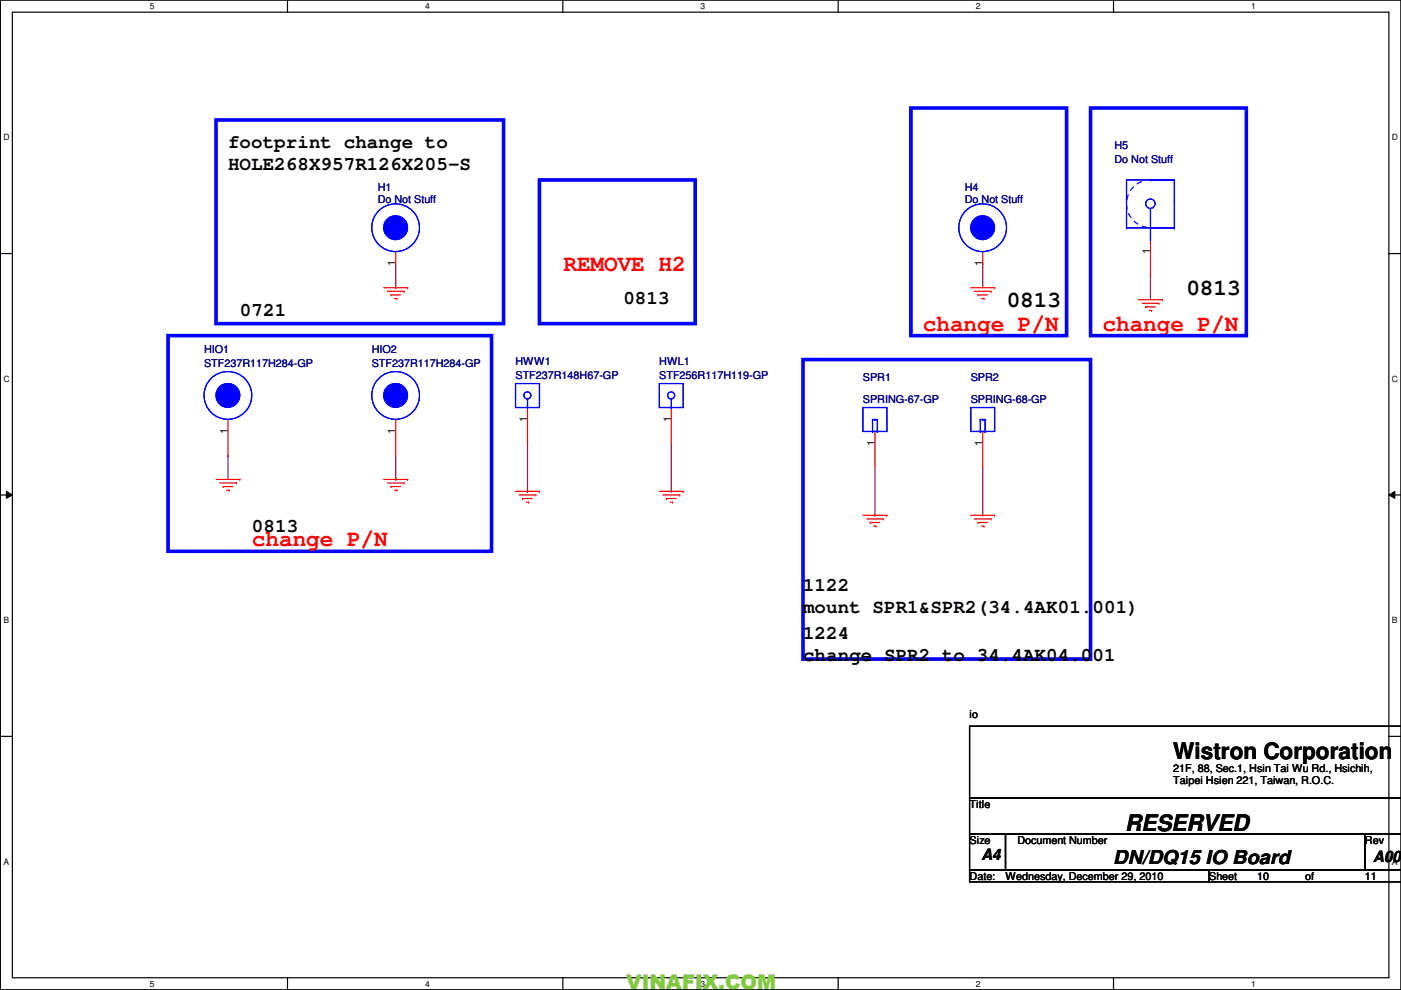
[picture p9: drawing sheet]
<svg xmlns="http://www.w3.org/2000/svg" width="297mm" height="210mm" viewBox="0 0 297 210" stroke-linecap="round" stroke-linejoin="round" font-family="sans-serif">
<path d="M.1 0h296.9v209.8h-296.9zM2.6 2.6h291.9v204.7h-291.9z" fill="none" stroke="#000" stroke-width=".25"/>
<g fill="#fff">
<path d="M31.8 .3h1v2h-1z"/>
<path d="M31.8 207.6h1v1.9h-1z"/>
</g>
<path d="M61 0v2.6M61 207.3v2.5" fill="none" stroke="#000" stroke-width=".25"/>
<g fill="#fff">
<path d="M90.1 .3h1v2h-1z"/>
<path d="M90.1 207.6h1v1.9h-1z"/>
</g>
<path d="M119.3 0v2.6M119.3 207.3v2.5" fill="none" stroke="#000" stroke-width=".25"/>
<g fill="#fff">
<path d="M148.5 .3h1v2h-1z"/>
<path d="M148.5 207.6h1v1.9h-1z"/>
</g>
<path d="M177.7 0v2.6M177.7 207.3v2.5" fill="none" stroke="#000" stroke-width=".25"/>
<g fill="#fff">
<path d="M206.9 .3h1v2h-1z"/>
<path d="M206.9 207.6h1v1.9h-1z"/>
</g>
<path d="M236.1 0v2.6M236.1 207.3v2.5" fill="none" stroke="#000" stroke-width=".25"/>
<g fill="#fff">
<path d="M265.3 .3h.9v2h-.9z"/>
<path d="M265.3 207.6h.9v1.9h-.9z"/>
<path d="M.7 28.2h1.3v1.9h-1.3z"/>
<path d="M295.1 28.2h1.3v1.9h-1.3z"/>
<path d="M.7 79.3h1.3v2h-1.3z"/>
<path d="M295.1 79.3h1.3v2h-1.3z"/>
</g>
<path d="M.1 53.8h2.5M294.5 53.8h2.5" fill="none" stroke="#000" stroke-width=".25"/>
<g fill="#fff">
<path d="M.7 130.5h1.2v2h-1.2z"/>
<path d="M295.1 130.5h1.2v2h-1.2z"/>
</g>
<path d="M.1 104.9h2.5M294.5 104.9h2.5" fill="none" stroke="#000" stroke-width=".25"/>
<path d="M1.4 104.2l1.2 .7-1.2 .8zM294.5 104.9l1.2-.7v1.5z" fill="#000"/>
<path d="M1.4 104.2l1.2 .7-1.2 .8zM294.5 104.9l1.2-.7v1.5z" fill="none" stroke="#000" stroke-width=".21"/>
<g fill="#fff">
<path d="M.7 181.7h1.2v2h-1.2z"/>
<path d="M295.1 181.7h1.2v2h-1.2z"/>
</g>
<path d="M.1 156.1h2.5M294.5 156.1h2.5M297.1 154h-91.5v15.2h91.5h-91.5v7.6h91.5h-7.7v7.6h7.7h-40.7v2.6h40.7M205.6 176.8h7.6v7.6h-7.6zM213.2 176.8h76.2v7.6h-76.2zM205.6 184.4h50.8v2.6h-50.8z" fill="none" stroke="#000" stroke-width=".25"/>
<g fill="none" stroke="#800040" stroke-width=".25">
<path d="M83.9 55.9v5.1M208.4 55.9h.1M208.4 55.9v5.1M243.9 58.5h.1M243.9 58.5v5M83.9 61h.1M48.3 96.6h.1M48.3 96.6v5M83.9 96.6v5M111.8 94v10.2M142.3 94v10.2M185.5 99.1v10.2"/>
<path d="M208.4 99.1v10.2M83.9 101.6h.1M111.8 104.2h.1M142.3 104.2h.1M185.5 109.3h.1M208.4 109.3h.1"/>
</g>
<g fill="none" stroke="#f00" stroke-width=".25">
<path d="M81.4 61h5M82.1 61.8h3.6M82.9 62.5h.1M82.9 62.5h2M83.6 63.3h.6M84.2 63.3h.1M85.7 61.8h.1M86.4 61h.1M205.8 61h5.1M206.6 61.8h3.5M207.3 62.5h.1M207.3 62.5h2.1"/>
<path d="M208.1 63.3h.5M208.6 63.3h.1M210.1 61.8h.1M210.9 61h.1M241.4 63.5h5.1M242.1 64.3h3.6M242.9 65.1h.1M242.9 65.1h2M243.7 65.8h.5M244.2 65.8h.1M245.7 64.3h.1M246.5 63.5h.1"/>
<path d="M48.3 88.9v7.7M111.8 86.4v7.6M142.3 86.4v7.6M185.5 91.5v7.6M208.4 91.5v7.6M45.8 101.6h5.1M46.6 102.4h3.5M47.3 103.2h.1M47.3 103.2h2.1M48.1 103.9h.5M48.6 103.9h.1M50.1 102.4h.1"/>
<path d="M50.9 101.6h.1M81.4 101.6h5M82.1 102.4h3.6M82.9 103.2h.1M82.9 103.2h2M83.6 103.9h.6M84.2 103.9h.1M85.7 102.4h.1M86.4 101.6h.1M109.3 104.2h5.1M110.1 104.9h3.5M110.8 105.7h.1"/>
<path d="M110.8 105.7h2.1M111.6 106.5h.5M112.1 106.5h.1M113.6 104.9h.1M114.4 104.2h.1M139.8 104.2h5.1M140.5 104.9h3.6M141.3 105.7h.1M141.3 105.7h2M142.1 106.5h.5M142.6 106.5h.1M144.1 104.9h.1"/>
<path d="M144.9 104.2h.1M183 109.3h5M183.7 110h3.6M184.5 110.8h.1M184.5 110.8h2M185.2 111.5h.6M185.8 111.5h.1M187.3 110h.1M188 109.3h.1M205.8 109.3h5.1M206.6 110h3.5M207.3 110.8h.1"/>
<path d="M207.3 110.8h2.1M208.1 111.5h.5M208.6 111.5h.1M210.1 110h.1M210.9 109.3h.1"/>
</g>
<path d="M45.8 25.4h61v43.2h-61zM114.4 38.1h33v30.5h-33zM193.1 22.9h33v48.3h-33zM231.2 22.9h33v48.3h-33zM35.6 71.2h68.6v45.7h-68.6zM170.3 76.2h60.9v63.5h-60.9z" fill="none" stroke="#00f" stroke-width=".76"/>
<g fill="none" stroke="#00f" stroke-width=".25">
<path d="M109.3 81.3h5.1v5.1h-5.1zM111.8 86.4h.1M111.8 84.6v1.8M139.8 81.3h5.1v5.1h-5.1zM142.3 86.4h.1M142.3 84.6v1.8M183 86.4h5v5.1h-5zM185 88.9h.1M185 91.5h.1M185 88.9h1M185 91.5h1M185 88.9v2.6"/>
<path d="M185.5 88.9h.1M186 91.5h.1M186 88.9h.1M186 88.9v2.6M205.8 86.4h5.1v5.1h-5.1zM207.9 88.9h.1M207.9 91.5h.1M207.9 88.9h1M207.9 88.9v2.6M207.9 91.5h1M208.4 88.9h.1M208.9 91.5h.1"/>
<path d="M208.9 88.9h.1M208.9 88.9v2.6"/>
<circle cx="111.8" cy="83.8" r=".75"/>
<circle cx="142.3" cy="83.8" r=".75"/>
</g>
<circle cx="48.3" cy="83.8" r="2.52" fill="#00f"/>
<g fill="none" stroke="#00f" stroke-width=".25">
<circle cx="48.3" cy="83.8" r="5.1"/>
<circle cx="48.3" cy="83.8" r="2.52"/>
</g>
<circle cx="48.3" cy="83.8" r="2.52" fill="#00f"/>
<g fill="none" stroke="#00f" stroke-width=".25">
<circle cx="48.3" cy="83.8" r="5.1"/>
<circle cx="48.3" cy="83.8" r="2.52"/>
</g>
<path d="M83.9 88.9v7.7" fill="none" stroke="#f00" stroke-width=".25"/>
<circle cx="83.9" cy="83.8" r="2.52" fill="#00f"/>
<g fill="none" stroke="#00f" stroke-width=".25">
<circle cx="83.9" cy="83.8" r="5.1"/>
<circle cx="83.9" cy="83.8" r="2.52"/>
</g>
<circle cx="83.9" cy="83.8" r="2.52" fill="#00f"/>
<g fill="none" stroke="#00f" stroke-width=".25">
<circle cx="83.9" cy="83.8" r="5.1"/>
<circle cx="83.9" cy="83.8" r="2.52"/>
</g>
<path d="M208.4 53.4v2.5" fill="none" stroke="#f00" stroke-width=".25"/>
<circle cx="208.3" cy="48.3" r="2.52" fill="#00f"/>
<g fill="none" stroke="#00f" stroke-width=".25">
<circle cx="208.3" cy="48.3" r="5.1"/>
<circle cx="208.3" cy="48.3" r="2.52"/>
</g>
<circle cx="208.3" cy="48.3" r="2.52" fill="#00f"/>
<g fill="none" stroke="#00f" stroke-width=".25">
<circle cx="208.3" cy="48.3" r="5.1"/>
<circle cx="208.3" cy="48.3" r="2.52"/>
</g>
<path d="M83.9 53.4v2.5" fill="none" stroke="#f00" stroke-width=".25"/>
<circle cx="83.9" cy="48.3" r="2.52" fill="#00f"/>
<g fill="none" stroke="#00f" stroke-width=".25">
<circle cx="83.9" cy="48.3" r="5.1"/>
<circle cx="83.9" cy="48.3" r="2.52"/>
</g>
<circle cx="83.9" cy="48.3" r="2.52" fill="#00f"/>
<g fill="none" stroke="#00f" stroke-width=".25">
<path d="M243.9 38.1h.1M249 38.1h.1M249 38.1h-10.2v10.2M249 38.1v10.2M238.8 48.3h.1M238.8 48.3h10.2M243.9 50.8h.1M243.9 44.2v6.6M249 48.3h.1"/>
<circle cx="83.9" cy="48.3" r="5.1"/>
<circle cx="83.9" cy="48.3" r="2.52"/>
<circle cx="243.9" cy="43.2" r="1"/>
</g>
<path d="M243.9 50.8v7.7" fill="none" stroke="#f00" stroke-width=".25"/>
<path d="M243.9 38.1a5.1 5.1 0 0 0-5.1 5.1 5.1 5.1 0 0 0 5.1 5.1M249 38.1v10.2M249 48.3h.1" fill="none" stroke="#fff" stroke-width=".21" stroke-dasharray="1 1 1 1 1 1 1 1"/>
<path d="M243.9 38.1a5.1 5.1 0 0 0-5.1 5.1 5.1 5.1 0 0 0 5.1 5.1M249 38.1v10.2M249 48.3h.1" fill="none" stroke="#00f" stroke-width=".21" stroke-dasharray="1 1 1 1 1 1 1 1"/>
<g font-size="4.8" fill="#f00">
<text x="119.5" y="57.4">REMOVE H2</text>
<text x="195.7" y="70.1">change P/N</text>
<text x="233.8" y="70.1">change P/N</text>
<text x="53.4" y="115.9">change P/N</text>
</g>
<g font-size="4.8">
<text x="213.4" y="65.1">0813</text>
<text x="251.5" y="62.5">0813</text>
<text x="248.7" y="161">Wistron Corporation</text>
<text x="238.6" y="176.2">RESERVED</text>
</g>
<text font-size="4.2" fill="#7fcb3a" x="132.8" y="209.7">VINAFIX.COM</text>
<g font-size="4.1">
<text x="48.3" y="31.4">footprint change to</text>
<text x="48.3" y="36.1">HOLE268X957R126X205-S</text>
<text x="132.2" y="64.4">0813</text>
<text x="50.9" y="67">0721</text>
<text x="53.4" y="112.7">0813</text>
<text x="170.3" y="125.4">1122</text>
<text x="170.3" y="130">mount SPR1&amp;SPR2(34.4AK01.001)</text>
<text x="170.3" y="135.6">1224</text>
<text x="170.3" y="140.2">change SPR2 to 34.4AK04.001</text>
<text x="236" y="183.1">DN/DQ15 IO Board</text>
</g>
<g font-size="3.3">
<text x="208.1" y="182.4">A4</text>
<text x="291.2" y="182.7">A00</text>
</g>
<g font-size="2.3" fill="#000080">
<text x="236.3" y="31.6">H5</text>
<text x="236.3" y="34.6">Do Not Stuff</text>
<text x="80.1" y="40.5">H1</text>
<text x="204.6" y="40.5">H4</text>
<text x="80.1" y="43">Do Not Stuff</text>
<text x="204.6" y="43">Do Not Stuff</text>
<text x="43.3" y="74.8">HIO1</text>
<text x="43.3" y="77.8">STF237R117H284-GP</text>
<text x="78.8" y="74.8">HIO2</text>
<text x="78.8" y="77.8">STF237R117H284-GP</text>
<text x="109.3" y="77.3">HWW1</text>
<text x="139.8" y="77.3">HWL1</text>
<text x="109.3" y="80.3">STF237R148H67-GP</text>
<text x="139.8" y="80.3">STF256R117H119-GP</text>
<text x="183" y="80.9">SPR1</text>
<text x="205.8" y="80.9">SPR2</text>
<text x="183" y="85.4">SPRING-67-GP</text>
<text x="205.8" y="85.4">SPRING-68-GP</text>
</g>
<g font-size="2.3">
<text x="243.9" y="53.9" transform="rotate(-90 243.9 53.9)">1</text>
<text x="83.9" y="56.4" transform="rotate(-90 83.9 56.4)">1</text>
<text x="208.3" y="56.4" transform="rotate(-90 208.3 56.4)">1</text>
<text x="111.8" y="89.5" transform="rotate(-90 111.8 89.5)">1</text>
<text x="142.3" y="89.5" transform="rotate(-90 142.3 89.5)">1</text>
<text x="48.3" y="92" transform="rotate(-90 48.3 92)">1</text>
<text x="83.9" y="92" transform="rotate(-90 83.9 92)">1</text>
<text x="185.5" y="94.5" transform="rotate(-90 185.5 94.5)">1</text>
<text x="208.3" y="94.5" transform="rotate(-90 208.3 94.5)">1</text>
<text x="205.6" y="152.2">io</text>
<text x="248.7" y="163.7">21F, 88, Sec.1, Hsin Tai Wu Rd., Hsichih,</text>
<text x="248.7" y="166.3">Taipei Hsien 221, Taiwan, R.O.C.</text>
<text x="205.6" y="171.3">Title</text>
<text x="205.6" y="178.9">Size</text>
<text x="215.7" y="178.9">Document Number</text>
<text x="289.4" y="178.9">Rev</text>
<text x="205.6" y="186.5">Date:</text>
<text x="213.2" y="186.5">Wednesday, December 29, 2010</text>
<text x="256.4" y="186.5">Sheet</text>
<text x="266.5" y="186.5">10</text>
<text x="276.7" y="186.5">of</text>
<text x="289.4" y="186.5">11</text>
</g>
<g font-size="1.8">
<text x="31.8" y="1.9">5</text>
<text x="90.1" y="1.9">4</text>
<text x="148.5" y="1.9">3</text>
<text x="206.9" y="1.9">2</text>
<text x="265.3" y="1.9">1</text>
<text x=".7" y="29.8">D</text>
<text x="295.1" y="29.8">D</text>
<text x=".7" y="80.9">C</text>
<text x="295.1" y="80.9">C</text>
<text x=".7" y="132.1">B</text>
<text x="295.1" y="132.1">B</text>
<text x=".7" y="183.3">A</text>
<text x="295.1" y="183.3">A</text>
<text x="31.8" y="209.2">5</text>
<text x="90.1" y="209.2">4</text>
<text x="148.5" y="209.2">3</text>
<text x="206.9" y="209.2">2</text>
<text x="265.3" y="209.2">1</text>
</g>
</svg>
